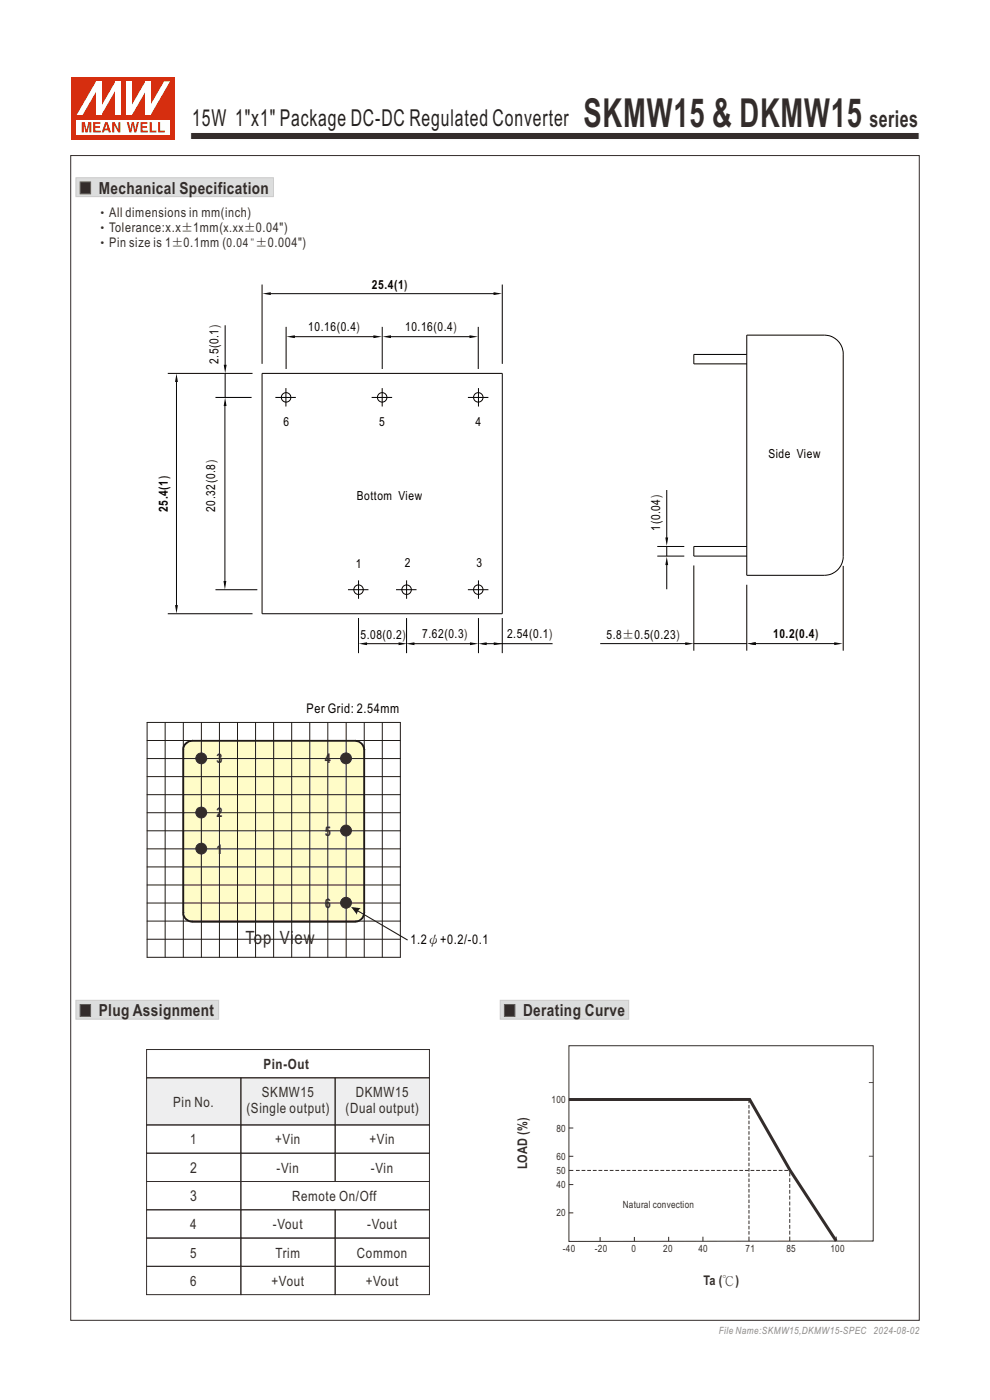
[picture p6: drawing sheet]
<svg xmlns="http://www.w3.org/2000/svg" width="210mm" height="297mm" viewBox="0 0 210 297" stroke-linecap="round" stroke-linejoin="round" font-family="sans-serif">
<path d="M40.4 28.1h154.6v1.5h-154.6z" fill-rule="evenodd" fill="#332c2b" stroke="#fefefe" stroke-width=".21"/>
<path d="M15.2 16.4h22v13.2h-22z" fill-rule="evenodd" fill="#d62e0f"/>
<path d="M16.3 25.4h19.8v3.1h-19.8z" fill-rule="evenodd" fill="#fefefe"/>
<g fill="#d62e0f">
<path d="M26.9 25.9h.4l.4 1.6 .3-1.6h.4l.3 1.6 .3-1.6h.5l-.6 2.2h-.4l-.3-1.7-.3 1.7h-.4z" fill-rule="evenodd"/>
<path d="M29.8 25.9h1.5v.4h-1.1v.5h1v.3h-1v.6h1.1v.4h-1.5z" fill-rule="evenodd"/>
<path d="M31.7 25.9h.5v1.8h1v.4h-1.5z" fill-rule="evenodd"/>
<path d="M33.5 25.9h.5v1.8h1v.4h-1.5z" fill-rule="evenodd"/>
<path d="M17.3 25.9h.7l.4 1.7 .3-1.7h.7v2.2h-.4v-1.8l-.4 1.8h-.5l-.4-1.8v1.8h-.4z" fill-rule="evenodd"/>
<path d="M19.8 25.9h1.5v.4h-1.1v.5h1v.3h-1v.6h1.2v.4h-1.6z" fill-rule="evenodd"/>
<path d="M22.6 26.4l.2 .9h-.5zM22.3 25.9l-.7 2.2h.4l.2-.4h.7l.2 .4h.5l-.8-2.2z" fill-rule="evenodd"/>
<path d="M23.8 25.9h.5l.8 1.5v-1.5h.4v2.2h-.4l-.9-1.6v1.6h-.4z" fill-rule="evenodd"/>
</g>
<g fill="#fff">
<path d="M24.5 17.3h1.1v7.1h-1.1z" fill-rule="evenodd"/>
<path d="M24.5 17.3h1.1l-4.1 7.1h-1.1z" fill-rule="evenodd"/>
<path d="M20.4 17.3h1.1v7.1h-1.1z" fill-rule="evenodd"/>
<path d="M20.4 17.3h1.1v.3l-4 6.8h-1.2z" fill-rule="evenodd"/>
<path d="M30.8 17.3h1.1v7.1h-1.1z" fill-rule="evenodd"/>
<path d="M34.8 17.3h1.3l-4.2 7.1h-1v-.3z" fill-rule="evenodd"/>
<path d="M26.9 17.3h1.1v7.1h-1.1z" fill-rule="evenodd"/>
<path d="M30.8 17.3h1.1v.2l-3.9 6.9h-1.1v-.3z" fill-rule="evenodd"/>
</g>
<path d="M16.1 212.2h30.3v4h-30.3z" fill-rule="evenodd" fill="#dcdddd" stroke="#c9caca" stroke-width=".21"/>
<path d="M17 213.1h2.2v2.5h-2.2z" fill-rule="evenodd" fill="#332c2b" stroke="#5f5d5d" stroke-width=".21"/>
<path d="M106.1 212.2h27.3v4h-27.3z" fill-rule="evenodd" fill="#dcdddd" stroke="#c9caca" stroke-width=".21"/>
<path d="M107 213.1h2.2v2.5h-2.2z" fill-rule="evenodd" fill="#332c2b" stroke="#5f5d5d" stroke-width=".21"/>
<path d="M31.1 228.6h60v10h-60z" fill-rule="evenodd" fill="#eeeeef"/>
<g fill="none" stroke="#332c2b" stroke-width=".21">
<path d="M31.1 222.6h60v6h-60zM31.1 238.6h20v6h-20zM31.1 228.6h20v10h-20zM51.1 228.6h20v10h-20zM51.1 238.6h20v6h-20zM71.1 228.6h20v10h-20zM71.1 238.6h20v6h-20zM120.7 239.3h.9M120.7 233.3h.9M184.3 229.7h.9M31.1 244.6h20v6h-20zM31.1 250.6h20v6h-20z"/>
<path d="M31.1 256.6h20v6h-20zM51.1 244.6h20v6h-20zM51.1 250.6h40v6h-40zM51.1 256.6h20v6h-20zM71.1 244.6h20v6h-20zM71.1 256.6h20v6h-20zM120.7 245.3h.9M120.7 251.3h.9M120.7 248.3h.9M120.7 257.3h.9M184.3 245.3h.9M31.1 262.6h20v6h-20z"/>
<path d="M31.1 268.6h20v6h-20zM51.1 262.6h20v6h-20zM51.1 268.6h20v6h-20zM71.1 262.6h20v6h-20zM71.1 268.6h20v6h-20zM127.3 262.4v1M134.6 262.4v.9M141.8 262.4v.9M149.1 262.4v.9M158.9 262.3v1M167.5 262.3v1M177.4 262.3v1"/>
<path d="M185.2 263.3l-64.5 .1v-41.6h64.5v41.6"/>
</g>
<path d="M122.2 248.3h45.4M158.9 261.9v-28.6M167.5 261.9v-13.6" fill="none" stroke="#332c2b" stroke-width=".21" stroke-dasharray=".8 .4" stroke-linecap="butt"/>
<path d="M120.7 233.3l38.3-.1 8.6 15.1 9.8 15" fill="none" stroke="#332c2b" stroke-width=".63" stroke-linecap="butt"/>
<path d="M39.4 157.7l.3-.2 1.1-.3h34.5a1.91 1.91 0 0 1 2 1.9v34.5a1.94 1.94 0 0 1-2 2h-34.5l-.8-.3a1.57 1.57 0 0 1-1.1-1.3v-35.3z" fill-rule="evenodd" fill="#fffcc8"/>
<path d="M40.8 157h34.5v.3h-34.5zM75.3 157v.3zM75.3 157l.9 .2 .6 .4-.3 .3-.5-.4-.7-.2zM76.5 157.9l.3-.3 .3 .3 .4 1.2h-.4l-.2-.7zM77.1 159.1h.4zM77.1 159.1h.4v34.5h-.4zM77.1 159.1h.4zM77.1 193.6h.4zM77.1 193.6h.4l-.1 .4-.6 1.1-.3-.3zM75.3 195.3l.7-.1 .5-.4 .3 .3a2.13 2.13 0 0 1-1.5 .6zM75.3 195.3v.4zM40.8 195.3h34.5v.4h-34.5zM40.8 195.3v.4zM39.3 195.1l.3-.3 .5 .4 .7 .1v.4l-.8-.1zM38.7 193.6h.4l.1 .7 .4 .5-.3 .3a1.78 1.78 0 0 1-.6-1.5zM38.7 193.6h.4zM38.7 159.1h.4v34.5h-.4zM38.7 193.6h.4zM38.7 159.1h.4zM39.3 157.6l.3 .3-.4 .5-.1 .7h-.4a1.79 1.79 0 0 1 .6-1.5zM39.3 157.6l.7-.4 .8-.2v.3l-.7 .2-.5 .4zM40.8 157v.3z" fill="#1f1a17"/>
<g fill="none" stroke="#1f1a17" stroke-width=".21">
<path d="M31.2 153.3h53.7v49.8h-53.7zM31.2 157.1h53.7M35 153.3v49.8M38.9 153.3v49.8M42.7 153.3v49.8M46.5 153.3v49.8M50.4 153.3v49.8M54.2 153.3v49.8M58 153.3v49.8M61.9 153.3v49.8M65.7 153.3v49.8M69.5 153.3v49.8"/>
<path d="M73.4 153.3v49.8M77.3 153.3v49.8M81.1 153.3v49.8M31.2 168.6h53.7M31.2 164.8h53.7M31.2 160.9h53.7M31.2 176.2h53.7M31.2 172.4h53.7M31.2 199.3h53.7M31.2 195.4h53.7M31.2 191.6h53.7M31.2 187.7h53.7"/>
<path d="M31.2 183.9h53.7M31.2 180.1h53.7"/>
</g>
<path d="M74.5 192.4l2 .3-.5 .4-.3 .9z" fill-rule="evenodd" fill="#1f1a17"/>
<path d="M75.4 192.8l11.1 6.5-.1 .2-11.2-6.5z" fill="#1f1a17"/>
<g fill="#332c2b" stroke="#332c2b" stroke-width=".21">
<circle cx="73.4" cy="160.9" r="1.15"/>
<circle cx="42.7" cy="160.9" r="1.15"/>
<circle cx="42.7" cy="172.4" r="1.15"/>
<circle cx="42.7" cy="180" r="1.15"/>
<circle cx="73.4" cy="176.2" r="1.15"/>
<circle cx="73.4" cy="191.5" r="1.15"/>
</g>
<path d="M16.1 37.7h41.9v4h-41.9z" fill-rule="evenodd" fill="#dcdddd" stroke="#c9caca" stroke-width=".21"/>
<path d="M17 38.6h2.2v2.5h-2.2z" fill-rule="evenodd" fill="#332c2b" stroke="#5f5d5d" stroke-width=".21"/>
<g fill="none" stroke="#000" stroke-width=".21">
<path d="M35.6 79.2h18M47.8 69v8.5M47.8 79.2v5.1M55.6 79.2h50.9v51h-50.9zM55.6 60.4v16.8M57.4 62.3h47.7M60.7 69.3v9M62.1 71.4h17.6M81.1 69.3v9M82.5 71.4h17.4M101.4 69.3v9M106.5 60.4v16.8"/>
<path d="M158.4 71.1h16.5a4 4 0 0 1 4 4v42.9a4 4 0 0 1-4 4h-16.5zM158.4 75.2h-11.2v2h11.2M37.4 80.5v48.2M45.7 84.3h7.7M47.7 85.9v37.8M58.4 84.3h4.4M60.7 82.3v3.9M78.8 84.3h4.4M81.1 82.3v3.9M99.3 84.3h4.3M101.5 82.3v3.9M139.4 115.9h5.8"/>
<path d="M139.4 118h5.8M141.4 115.9v2.1M141.4 119.6v5.4M141.4 104v10.4M147.2 120v18M158.4 115.9h-11.2v2.1h11.2M35.6 130.2h18M45.7 125.1h8.9M73.8 125.1h4.4M76 131.1v7.5M76.1 123.1v3.9M77.4 136.6h7.2"/>
<path d="M84 125.1h4.4M86.2 131.1v7.5M86.2 123.1v3.9M87.7 136.6h12.1M99.3 125.1h4.3M101.5 131.1v7.5M101.5 123.1v3.9M102.3 136.6h14.9M106.5 131.1v7.5M127.3 136.5h18.2M147.2 136.5h11.2M158.4 124.1v13.9"/>
<path d="M160.1 136.5h17.2M178.9 120v18"/>
<circle cx="60.7" cy="84.3" r="1"/>
<circle cx="81.1" cy="84.3" r="1"/>
<circle cx="101.4" cy="84.3" r="1"/>
<circle cx="76.1" cy="125.1" r="1.01"/>
<circle cx="86.2" cy="125.1" r="1.01"/>
<circle cx="101.4" cy="125.1" r="1"/>
</g>
<g fill="#000">
<path d="M47.5 77.4h.6l-.3 1.8zM55.7 62.3l1.7-.3v.6zM60.7 71.4l1.8-.3v.6zM79.2 71.1l1.8 .3-1.8 .3zM81.1 71.4l1.8-.3v.6zM99.6 71.1l1.8 .3-1.8 .3zM104.7 62l1.8 .3-1.8 .3zM37.4 79.2l.3 1.8h-.6zM47.7 84.3l.4 1.8h-.7zM141.1 114h.6l-.3 1.8zM141.4 118.1l.3 1.8h-.6zM37.1 128.4h.6l-.3 1.8z"/>
<path d="M47.4 123.3h.6l-.3 1.8zM76.1 136.6l1.8-.3v.6zM84.5 136.3l1.8 .3-1.8 .3zM86.1 136.6l1.8-.3v.6zM99.7 136.3l1.8 .3-1.8 .3zM101.4 136.6l1.8-.3v.6zM104.7 136.3l1.8 .3-1.8 .3zM145.4 136.2l1.8 .3-1.8 .3zM158.5 136.5l1.8-.3v.6zM177 136.2l1.7 .3-1.7 .3z"/>
</g>
<path d="M15 33h180v247.1h-180z" fill="none" stroke="#332c2b" stroke-width=".21"/>
<text font-size="8.5" fill="#332c2b" x="123.8" y="27">SKMW15 &amp; DKMW15</text>
<text font-size="4.9" fill="#231f20" x="40.8" y="26.6">15W 1&quot;x1&quot; Package DC-DC Regulated Converter</text>
<text font-size="4.9" fill="#332c2b" x="184.5" y="27">series</text>
<g font-size="3.9" fill="#332c2b">
<text x="52.1" y="200.3">Top Vi</text>
<text x="62.5" y="200.3">ew</text>
</g>
<g font-size="3.5" fill="#332c2b">
<text x="20.9" y="41.1">Mechanical Specification</text>
<text x="20.9" y="215.6">Plug Assignment</text>
<text x="110.9" y="215.6">Derating Curve</text>
</g>
<g font-size="3.2" fill="#332c2b">
<text x="40.3" y="248.8">2</text>
<text x="40.3" y="254.8">3</text>
</g>
<g font-size="3" fill="#332c2b">
<text x="55.9" y="226.9">Pin-Out</text>
<text x="55.6" y="232.7">SKMW15</text>
<text x="75.5" y="232.7">DKMW15</text>
<text x="36.7" y="234.8">Pin No.</text>
<text x="52.3" y="236.1">(Single output)</text>
<text x="73.3" y="236.1">(Dual output)</text>
<text x="40.4" y="242.8">1</text>
<text x="58.4" y="242.8">+Vin</text>
<text x="78.4" y="242.8">+Vin</text>
<text x="58.7" y="248.8">-Vin</text>
<text x="78.7" y="248.8">-Vin</text>
<text x="62" y="254.8">Remote On/Off</text>
<text x="40.4" y="260.8">4</text>
<text x="57.9" y="260.8">-Vout</text>
<text x="77.9" y="260.8">-Vout</text>
<text x="40.4" y="266.8">5</text>
<text x="58.4" y="266.8">Trim</text>
<text x="75.7" y="266.8">Common</text>
<text x="40.4" y="272.8">6</text>
<text x="57.6" y="272.8">+Vout</text>
<text x="77.6" y="272.8">+Vout</text>
</g>
<g font-size="2.8" fill="#332c2b">
<text x="20.4" y="46.1">‧All dimensions in mm(inch)</text>
<text x="20.3" y="52.5">‧Pin size is 1±0.1mm (0.04&quot;±0.004&quot;)</text>
<text x="20.3" y="49.3">‧Tolerance:x.x±1mm(x.xx±0.04&quot;)</text>
<text x="45.9" y="161.9">3</text>
<text x="68.9" y="161.9">4</text>
<text x="45.9" y="173.4">2</text>
<text x="68.9" y="177.3">5</text>
<text x="45.9" y="181.1">1</text>
<text x="68.9" y="192.6">6</text>
<text x="111.8" y="248.1" transform="rotate(-90 111.8 248.1)">LOAD (%)</text>
<text x="149.2" y="272.7">Ta (℃)</text>
</g>
<g font-size="2.8">
<text x="65" y="151.3">Per Grid: 2.54mm</text>
<text x="87.1" y="200.4">1.2ψ+0.2/-0.1</text>
</g>
<g font-size="2.6">
<text x="78.9" y="61.3">25.4(1)</text>
<text x="65.4" y="70.2">10.16(0.4)</text>
<text x="85.9" y="70.3">10.16(0.4)</text>
<text x="46.3" y="77.2" transform="rotate(-90 46.3 77.2)">2.5(0.1)</text>
<text x="60.1" y="90.3">6</text>
<text x="80.4" y="90.4">5</text>
<text x="100.9" y="90.3">4</text>
<text x="163" y="97.1">Side View</text>
<text x="75.7" y="106.1">Bottom View</text>
<text x="35.6" y="108.6" transform="rotate(-90 35.6 108.6)">25.4(1)</text>
<text x="45.7" y="108.6" transform="rotate(-90 45.7 108.6)">20.32(0.8)</text>
<text x="140" y="112.6" transform="rotate(-90 140 112.6)">1(0.04)</text>
<text x="75.5" y="120.4">1</text>
<text x="85.9" y="120.3">2</text>
<text x="101.1" y="120.3">3</text>
<text x="76.5" y="135.5">5.08(0.2)</text>
<text x="89.6" y="135.4">7.62(0.3)</text>
<text x="107.6" y="135.4">2.54(0.1)</text>
<text x="128.7" y="135.6">5.8±0.5(0.23)</text>
<text x="164" y="135.3">10.2(0.4)</text>
</g>
<g font-size="2.1" fill="#332c2b">
<text x="117" y="234">100</text>
<text x="118" y="240">80</text>
<text x="118" y="246">60</text>
<text x="118" y="249">50</text>
<text x="118" y="252">40</text>
<text x="132.1" y="256.2">Natural convection</text>
<text x="118" y="258">20</text>
<text x="119.4" y="265.6">-40</text>
<text x="126.2" y="265.6">-20</text>
<text x="134" y="265.6">0</text>
<text x="140.7" y="265.6">20</text>
<text x="148.2" y="265.6">40</text>
<text x="158.2" y="265.6">71</text>
<text x="166.8" y="265.6">85</text>
<text x="176.2" y="265.6">100</text>
</g>
<text font-size="2.1" fill="#8b8b8c" x="152.5" y="283">File Name:SKMW15,DKMW15-SPEC 2024-08-02</text>
</svg>
